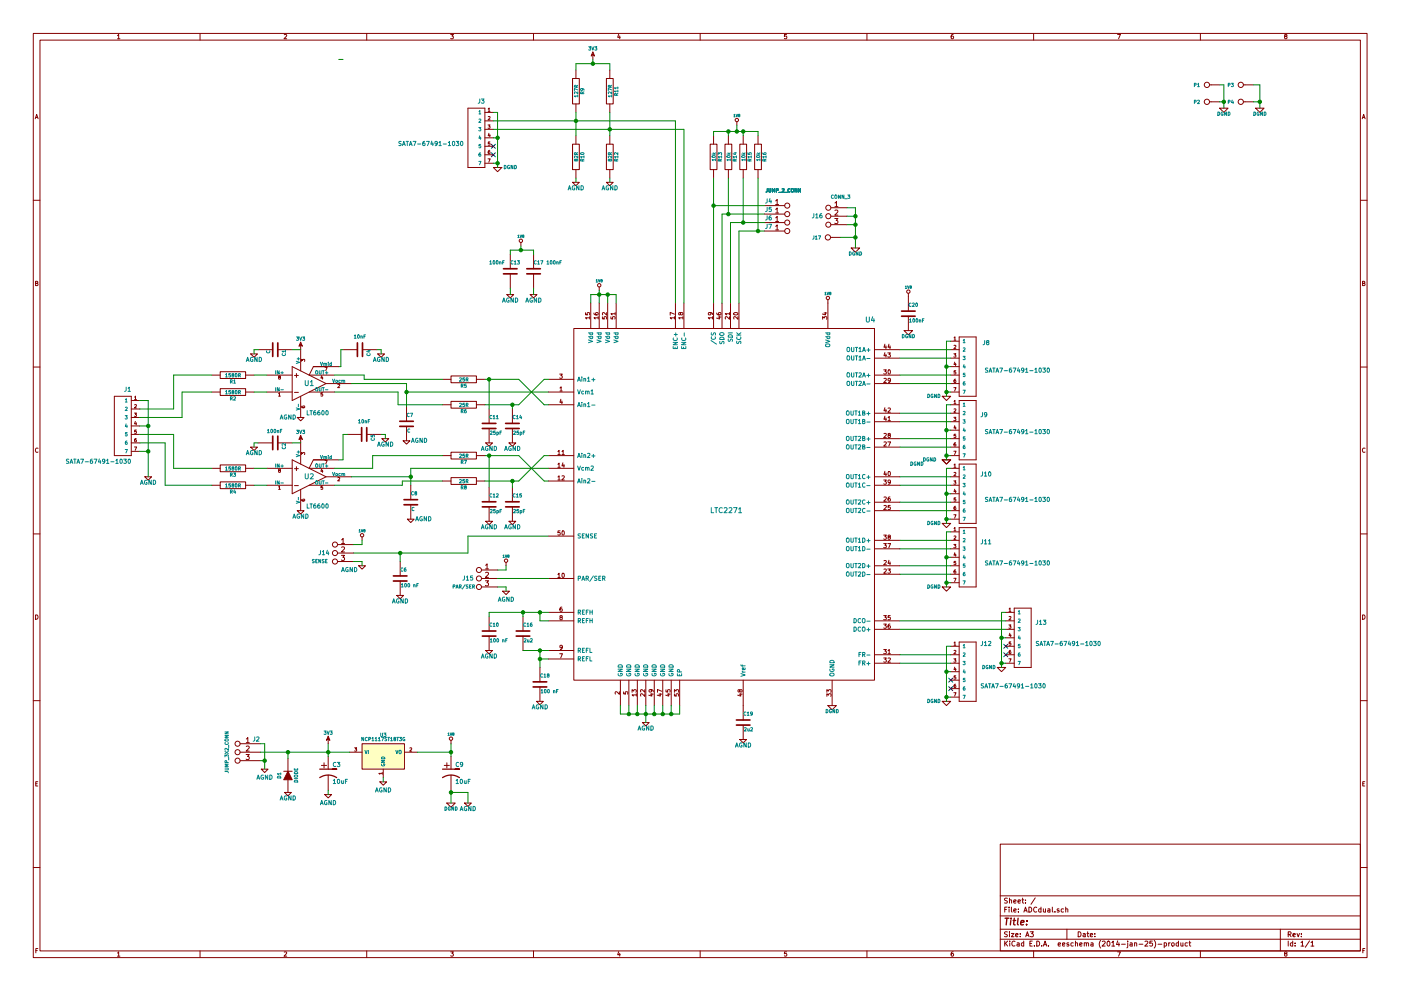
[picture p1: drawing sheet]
EESchema Schematic File Version 2
LIBS:sata7-67491-1030
LIBS:konektory
LIBS:Jumpers
LIBS:OpAmp
LIBS:ADC-DAC
LIBS:adc-dac
LIBS:power
LIBS:device
LIBS:transistors
LIBS:conn
LIBS:linear
LIBS:regul
LIBS:74xx
LIBS:cmos4000
LIBS:memory
LIBS:xilinx
LIBS:special
LIBS:microcontrollers
LIBS:dsp
LIBS:microchip
LIBS:analog_switches
LIBS:motorola
LIBS:texas
LIBS:intel
LIBS:audio
LIBS:interface
LIBS:digital-audio
LIBS:philips
LIBS:display
LIBS:cypress
LIBS:siliconi
LIBS:opto
LIBS:atmel
LIBS:contrib
LIBS:valves
LIBS:ADCdual-cache
EELAYER 24 0
EELAYER END
$Descr A3 16535 11693
encoding utf-8
Sheet 1 1
Title ""
Date ""
Rev ""
Comp ""
Comment1 ""
Comment2 ""
Comment3 ""
Comment4 ""
$EndDescr
$Comp
L LT6600 U1
U 1 1
P 3650 4525
F 0 "U1" H 3650 4525 60  0000 C CNN
F 1 "LT6600" H 3750 4175 50  0000 C CNN
F 2 "SMD_Packages:SO8N" H 3650 4525 60  0001 C CNN
F 3 "" H 3650 4525 60  0000 C CNN
	1    3650 4525
	1    0    0    -1  
$EndComp
$Comp
L LT6600 U2
U 1 1
P 3650 5625
F 0 "U2" H 3650 5625 60  0000 C CNN
F 1 "LT6600" H 3750 5275 50  0000 C CNN
F 2 "SMD_Packages:SO8E" H 3650 5625 60  0001 C CNN
F 3 "" H 3650 5625 60  0000 C CNN
	1    3650 5625
	1    0    0    -1  
$EndComp
$Comp
L AGND #PWR1
U 1 1
P 1750 5625
F 0 "#PWR1" H 1750 5625 40  0001 C CNN
F 1 "AGND" H 1750 5555 50  0000 C CNN
F 2 "" H 1750 5625 60  0000 C CNN
F 3 "" H 1750 5625 60  0000 C CNN
	1    1750 5625
	1    0    0    -1  
$EndComp
$Comp
L AGND #PWR9
U 1 1
P 3550 6025
F 0 "#PWR9" H 3550 6025 40  0001 C CNN
F 1 "AGND" H 3550 5955 50  0000 C CNN
F 2 "" H 3550 6025 60  0000 C CNN
F 3 "" H 3550 6025 60  0000 C CNN
	1    3550 6025
	1    0    0    -1  
$EndComp
$Comp
L AGND #PWR7
U 1 1
P 3550 4925
F 0 "#PWR7" H 3550 4925 40  0001 C CNN
F 1 "AGND" H 3400 4925 50  0000 C CNN
F 2 "" H 3550 4925 60  0000 C CNN
F 3 "" H 3550 4925 60  0000 C CNN
	1    3550 4925
	1    0    0    -1  
$EndComp
$Comp
L AGND #PWR39
U 1 1
P 7625 8525
F 0 "#PWR39" H 7625 8525 40  0001 C CNN
F 1 "AGND" H 7625 8455 50  0000 C CNN
F 2 "" H 7625 8525 60  0000 C CNN
F 3 "" H 7625 8525 60  0000 C CNN
	1    7625 8525
	1    0    0    -1  
$EndComp
$Comp
L 3V3 #PWR8
U 1 1
P 3550 5225
F 0 "#PWR8" H 3550 5325 40  0001 C CNN
F 1 "3V3" H 3550 5350 40  0000 C CNN
F 2 "" H 3550 5225 60  0000 C CNN
F 3 "" H 3550 5225 60  0000 C CNN
	1    3550 5225
	1    0    0    -1  
$EndComp
$Comp
L 3V3 #PWR6
U 1 1
P 3550 4125
F 0 "#PWR6" H 3550 4225 40  0001 C CNN
F 1 "3V3" H 3550 4250 40  0000 C CNN
F 2 "" H 3550 4125 60  0000 C CNN
F 3 "" H 3550 4125 60  0000 C CNN
	1    3550 4125
	1    0    0    -1  
$EndComp
$Comp
L 1V8 #PWR37
U 1 1
P 7075 3425
F 0 "#PWR37" H 7075 3565 20  0001 C CNN
F 1 "1V8" H 7075 3535 30  0000 C CNN
F 2 "" H 7075 3425 60  0000 C CNN
F 3 "" H 7075 3425 60  0000 C CNN
	1    7075 3425
	1    0    0    -1  
$EndComp
$Comp
L 1V8 #PWR42
U 1 1
P 9775 3575
F 0 "#PWR42" H 9775 3715 20  0001 C CNN
F 1 "1V8" H 9775 3685 30  0000 C CNN
F 2 "" H 9775 3575 60  0000 C CNN
F 3 "" H 9775 3575 60  0000 C CNN
	1    9775 3575
	1    0    0    -1  
$EndComp
$Comp
L SATA7-67491-1030 J8
U 1 1
P 11425 4325
F 0 "J8" H 11600 4575 50  0000 L BNN
F 1 "SATA7-67491-1030" H 11625 4250 50  0000 L BNN
F 2 "Kaklik_konektory:SATA-7_THT_VERT" H 11425 4475 50  0001 C CNN
F 3 "" H 11425 4325 60  0000 C CNN
	1    11425 4325
	1    0    0    -1  
$EndComp
$Comp
L DGND #PWR47
U 1 1
P 11175 4675
F 0 "#PWR47" H 11175 4675 40  0001 C CNN
F 1 "DGND" H 11025 4675 40  0000 C CNN
F 2 "" H 11175 4675 60  0000 C CNN
F 3 "" H 11175 4675 60  0000 C CNN
	1    11175 4675
	1    0    0    -1  
$EndComp
$Comp
L SATA7-67491-1030 J9
U 1 1
P 11425 5075
F 0 "J9" H 11575 5225 50  0000 L BNN
F 1 "SATA7-67491-1030" H 11625 5025 50  0000 L BNN
F 2 "Kaklik_konektory:SATA-7_THT_VERT" H 11425 5225 50  0001 C CNN
F 3 "" H 11425 5075 60  0000 C CNN
	1    11425 5075
	1    0    0    -1  
$EndComp
$Comp
L DGND #PWR48
U 1 1
P 11175 5425
F 0 "#PWR48" H 11175 5425 40  0001 C CNN
F 1 "DGND" H 10825 5375 40  0000 C CNN
F 2 "" H 11175 5425 60  0000 C CNN
F 3 "" H 11175 5425 60  0000 C CNN
	1    11175 5425
	1    0    0    -1  
$EndComp
$Comp
L DGND #PWR49
U 1 1
P 11175 5425
F 0 "#PWR49" H 11175 5425 40  0001 C CNN
F 1 "DGND" H 10975 5425 40  0000 C CNN
F 2 "" H 11175 5425 60  0000 C CNN
F 3 "" H 11175 5425 60  0000 C CNN
	1    11175 5425
	1    0    0    -1  
$EndComp
$Comp
L SATA7-67491-1030 J10
U 1 1
P 11425 5825
F 0 "J10" H 11575 6025 50  0000 L BNN
F 1 "SATA7-67491-1030" H 11625 5725 50  0000 L BNN
F 2 "Kaklik_konektory:SATA-7_THT_VERT" H 11425 5975 50  0001 C CNN
F 3 "" H 11425 5825 60  0000 C CNN
	1    11425 5825
	1    0    0    -1  
$EndComp
$Comp
L DGND #PWR50
U 1 1
P 11175 6175
F 0 "#PWR50" H 11175 6175 40  0001 C CNN
F 1 "DGND" H 11025 6175 40  0000 C CNN
F 2 "" H 11175 6175 60  0000 C CNN
F 3 "" H 11175 6175 60  0000 C CNN
	1    11175 6175
	1    0    0    -1  
$EndComp
$Comp
L SATA7-67491-1030 J11
U 1 1
P 11425 6575
F 0 "J11" H 11575 6725 50  0000 L BNN
F 1 "SATA7-67491-1030" H 11625 6475 50  0000 L BNN
F 2 "Kaklik_konektory:SATA-7_THT_VERT" H 11425 6725 50  0001 C CNN
F 3 "" H 11425 6575 60  0000 C CNN
	1    11425 6575
	1    0    0    -1  
$EndComp
$Comp
L DGND #PWR51
U 1 1
P 11175 6925
F 0 "#PWR51" H 11175 6925 40  0001 C CNN
F 1 "DGND" H 11025 6925 40  0000 C CNN
F 2 "" H 11175 6925 60  0000 C CNN
F 3 "" H 11175 6925 60  0000 C CNN
	1    11175 6925
	1    0    0    -1  
$EndComp
$Comp
L SATA7-67491-1030 J3
U 1 1
P 5625 1625
F 0 "J3" H 5525 2025 50  0000 L BNN
F 1 "SATA7-67491-1030" H 5775 1525 50  0000 L BNN
F 2 "Kaklik_konektory:SATA-7_THT_VERT" H 5625 1775 50  0001 C CNN
F 3 "" H 5625 1625 60  0000 C CNN
	1    5625 1625
	-1   0    0    -1  
$EndComp
$Comp
L DGND #PWR24
U 1 1
P 5875 1975
F 0 "#PWR24" H 5875 1975 40  0001 C CNN
F 1 "DGND" H 5725 1975 40  0000 C CNN
F 2 "" H 5875 1975 60  0000 C CNN
F 3 "" H 5875 1975 60  0000 C CNN
	1    5875 1975
	-1   0    0    -1  
$EndComp
NoConn ~ 5825 1825
NoConn ~ 5825 1725
$Comp
L 1V8 #PWR12
U 1 1
P 4275 6375
F 0 "#PWR12" H 4275 6515 20  0001 C CNN
F 1 "1V8" H 4275 6485 30  0000 C CNN
F 2 "" H 4275 6375 60  0000 C CNN
F 3 "" H 4275 6375 60  0000 C CNN
	1    4275 6375
	1    0    0    -1  
$EndComp
$Comp
L 1V8 #PWR27
U 1 1
P 5975 6675
F 0 "#PWR27" H 5975 6815 20  0001 C CNN
F 1 "1V8" H 5975 6785 30  0000 C CNN
F 2 "" H 5975 6675 60  0000 C CNN
F 3 "" H 5975 6675 60  0000 C CNN
	1    5975 6675
	1    0    0    -1  
$EndComp
$Comp
L AGND #PWR28
U 1 1
P 5975 6975
F 0 "#PWR28" H 5975 6975 40  0001 C CNN
F 1 "AGND" H 5975 6875 50  0000 C CNN
F 2 "" H 5975 6975 60  0000 C CNN
F 3 "" H 5975 6975 60  0000 C CNN
	1    5975 6975
	1    0    0    -1  
$EndComp
$Comp
L AGND #PWR13
U 1 1
P 4275 6675
F 0 "#PWR13" H 4275 6675 40  0001 C CNN
F 1 "AGND" H 4125 6625 50  0000 C CNN
F 2 "" H 4275 6675 60  0000 C CNN
F 3 "" H 4275 6675 60  0000 C CNN
	1    4275 6675
	1    0    0    -1  
$EndComp
$Comp
L SATA7-67491-1030 J13
U 1 1
P 12075 7525
F 0 "J13" H 12225 7675 50  0000 L BNN
F 1 "SATA7-67491-1030" H 12225 7425 50  0000 L BNN
F 2 "Kaklik_konektory:SATA-7_THT_VERT" H 12075 7675 50  0001 C CNN
F 3 "" H 12075 7525 60  0000 C CNN
	1    12075 7525
	1    0    0    -1  
$EndComp
$Comp
L DGND #PWR53
U 1 1
P 11825 7875
F 0 "#PWR53" H 11825 7875 40  0001 C CNN
F 1 "DGND" H 11675 7875 40  0000 C CNN
F 2 "" H 11825 7875 60  0000 C CNN
F 3 "" H 11825 7875 60  0000 C CNN
	1    11825 7875
	1    0    0    -1  
$EndComp
NoConn ~ 11875 7625
NoConn ~ 11875 7725
$Comp
L SATA7-67491-1030 J12
U 1 1
P 11425 7925
F 0 "J12" H 11575 8225 50  0000 L BNN
F 1 "SATA7-67491-1030" H 11575 7725 50  0000 L BNN
F 2 "Kaklik_konektory:SATA-7_THT_VERT" H 11425 8075 50  0001 C CNN
F 3 "" H 11425 7925 60  0000 C CNN
	1    11425 7925
	1    0    0    -1  
$EndComp
$Comp
L DGND #PWR52
U 1 1
P 11175 8275
F 0 "#PWR52" H 11175 8275 40  0001 C CNN
F 1 "DGND" H 11025 8275 40  0000 C CNN
F 2 "" H 11175 8275 60  0000 C CNN
F 3 "" H 11175 8275 60  0000 C CNN
	1    11175 8275
	1    0    0    -1  
$EndComp
NoConn ~ 11225 8025
NoConn ~ 11225 8125
$Comp
L C C8
U 1 1
P 4850 5925
F 0 "C8" H 4850 6025 40  0000 L CNN
F 1 "C" H 4856 5840 40  0000 L CNN
F 2 "SMD_Packages:SM0805" H 4888 5775 30  0001 C CNN
F 3 "" H 4850 5925 60  0000 C CNN
	1    4850 5925
	1    0    0    -1  
$EndComp
$Comp
L AGND #PWR19
U 1 1
P 4850 6125
F 0 "#PWR19" H 4850 6125 40  0001 C CNN
F 1 "AGND" H 5000 6125 50  0000 C CNN
F 2 "" H 4850 6125 60  0000 C CNN
F 3 "" H 4850 6125 60  0000 C CNN
	1    4850 6125
	1    0    0    -1  
$EndComp
$Comp
L NCP1117ST18T3G U3
U 1 1
P 4525 8925
F 0 "U3" H 4525 9175 40  0000 C CNN
F 1 "NCP1117ST18T3G" H 4525 9125 40  0000 C CNN
F 2 "SMD_Packages:SOT223" H 4525 8925 60  0001 C CNN
F 3 "" H 4525 8925 60  0000 C CNN
	1    4525 8925
	1    0    0    -1  
$EndComp
$Comp
L AGND #PWR15
U 1 1
P 4525 9225
F 0 "#PWR15" H 4525 9225 40  0001 C CNN
F 1 "AGND" H 4525 9125 50  0000 C CNN
F 2 "" H 4525 9225 60  0000 C CNN
F 3 "" H 4525 9225 60  0000 C CNN
	1    4525 9225
	1    0    0    -1  
$EndComp
$Comp
L 1V8 #PWR20
U 1 1
P 5325 8775
F 0 "#PWR20" H 5325 8915 20  0001 C CNN
F 1 "1V8" H 5325 8885 30  0000 C CNN
F 2 "" H 5325 8775 60  0000 C CNN
F 3 "" H 5325 8775 60  0000 C CNN
	1    5325 8775
	1    0    0    -1  
$EndComp
$Comp
L 3V3 #PWR10
U 1 1
P 3875 8775
F 0 "#PWR10" H 3875 8875 40  0001 C CNN
F 1 "3V3" H 3875 8900 40  0000 C CNN
F 2 "" H 3875 8775 60  0000 C CNN
F 3 "" H 3875 8775 60  0000 C CNN
	1    3875 8775
	1    0    0    -1  
$EndComp
$Comp
L CP1 C9
U 1 1
P 5325 9125
F 0 "C9" H 5375 9225 50  0000 L CNN
F 1 "10uF" H 5375 9025 50  0000 L CNN
F 2 "Capacitors_SMD:c_tant_B" H 5325 9125 60  0001 C CNN
F 3 "" H 5325 9125 60  0000 C CNN
	1    5325 9125
	1    0    0    -1  
$EndComp
$Comp
L CP1 C3
U 1 1
P 3875 9125
F 0 "C3" H 3925 9225 50  0000 L CNN
F 1 "10uF" H 3925 9025 50  0000 L CNN
F 2 "Capacitors_SMD:c_tant_B" H 3875 9125 60  0001 C CNN
F 3 "" H 3875 9125 60  0000 C CNN
	1    3875 9125
	1    0    0    -1  
$EndComp
$Comp
L AGND #PWR11
U 1 1
P 3875 9375
F 0 "#PWR11" H 3875 9375 40  0001 C CNN
F 1 "AGND" H 3875 9275 50  0000 C CNN
F 2 "" H 3875 9375 60  0000 C CNN
F 3 "" H 3875 9375 60  0000 C CNN
	1    3875 9375
	1    0    0    -1  
$EndComp
$Comp
L JUMP_3X2_CONN J2
U 1 1
P 2675 8925
F 0 "J2" H 2325 9125 50  0000 C CNN
F 1 "JUMP_3X2_CONN" V 2675 8975 40  0000 C CNN
F 2 "MLAB_Jumpery:Pin_Header_Straight_2x03" H 2675 8925 60  0001 C CNN
F 3 "" H 2675 8925 60  0000 C CNN
	1    2675 8925
	-1   0    0    -1  
$EndComp
$Comp
L AGND #PWR4
U 1 1
P 3125 9075
F 0 "#PWR4" H 3125 9075 40  0001 C CNN
F 1 "AGND" H 3125 8975 50  0000 C CNN
F 2 "" H 3125 9075 60  0000 C CNN
F 3 "" H 3125 9075 60  0000 C CNN
	1    3125 9075
	1    0    0    -1  
$EndComp
$Comp
L C C16
U 1 1
P 6175 7475
F 0 "C16" H 6175 7575 40  0000 L CNN
F 1 "2u2" H 6181 7390 40  0000 L CNN
F 2 "Kaklik_smd_pouzdra:SM0805" H 6213 7325 30  0001 C CNN
F 3 "" H 6175 7475 60  0000 C CNN
	1    6175 7475
	1    0    0    -1  
$EndComp
$Comp
L C C10
U 1 1
P 5775 7475
F 0 "C10" H 5775 7575 40  0000 L CNN
F 1 "100 nF" H 5781 7390 40  0000 L CNN
F 2 "Kaklik_smd_pouzdra:SM0805" H 5813 7325 30  0001 C CNN
F 3 "" H 5775 7475 60  0000 C CNN
	1    5775 7475
	1    0    0    -1  
$EndComp
$Comp
L C C18
U 1 1
P 6375 8075
F 0 "C18" H 6375 8175 40  0000 L CNN
F 1 "100 nF" H 6381 7990 40  0000 L CNN
F 2 "Kaklik_smd_pouzdra:SM0805" H 6413 7925 30  0001 C CNN
F 3 "" H 6375 8075 60  0000 C CNN
	1    6375 8075
	1    0    0    -1  
$EndComp
$Comp
L AGND #PWR23
U 1 1
P 5775 7675
F 0 "#PWR23" H 5775 7675 40  0001 C CNN
F 1 "AGND" H 5775 7605 50  0000 C CNN
F 2 "" H 5775 7675 60  0000 C CNN
F 3 "" H 5775 7675 60  0000 C CNN
	1    5775 7675
	1    0    0    -1  
$EndComp
$Comp
L AGND #PWR34
U 1 1
P 6375 8275
F 0 "#PWR34" H 6375 8275 40  0001 C CNN
F 1 "AGND" H 6375 8205 50  0000 C CNN
F 2 "" H 6375 8275 60  0000 C CNN
F 3 "" H 6375 8275 60  0000 C CNN
	1    6375 8275
	1    0    0    -1  
$EndComp
$Comp
L C C6
U 1 1
P 4725 6825
F 0 "C6" H 4725 6925 40  0000 L CNN
F 1 "100 nF" H 4731 6740 40  0000 L CNN
F 2 "SMD_Packages:SM0805" H 4763 6675 30  0001 C CNN
F 3 "" H 4725 6825 60  0000 C CNN
	1    4725 6825
	1    0    0    -1  
$EndComp
$Comp
L AGND #PWR17
U 1 1
P 4725 7025
F 0 "#PWR17" H 4725 7025 40  0001 C CNN
F 1 "AGND" H 4725 6955 50  0000 C CNN
F 2 "" H 4725 7025 60  0000 C CNN
F 3 "" H 4725 7025 60  0000 C CNN
	1    4725 7025
	1    0    0    -1  
$EndComp
$Comp
L C C19
U 1 1
P 8775 8525
F 0 "C19" H 8775 8625 40  0000 L CNN
F 1 "2u2" H 8781 8440 40  0000 L CNN
F 2 "Kaklik_smd_pouzdra:SM0805" H 8813 8375 30  0001 C CNN
F 3 "" H 8775 8525 60  0000 C CNN
	1    8775 8525
	1    0    0    -1  
$EndComp
$Comp
L AGND #PWR41
U 1 1
P 8775 8725
F 0 "#PWR41" H 8775 8725 40  0001 C CNN
F 1 "AGND" H 8775 8655 50  0000 C CNN
F 2 "" H 8775 8725 60  0000 C CNN
F 3 "" H 8775 8725 60  0000 C CNN
	1    8775 8725
	1    0    0    -1  
$EndComp
$Comp
L DGND #PWR43
U 1 1
P 9825 8325
F 0 "#PWR43" H 9825 8325 40  0001 C CNN
F 1 "DGND" H 9825 8255 40  0000 C CNN
F 2 "" H 9825 8325 60  0000 C CNN
F 3 "" H 9825 8325 60  0000 C CNN
	1    9825 8325
	1    0    0    -1  
$EndComp
$Comp
L DGND #PWR21
U 1 1
P 5325 9475
F 0 "#PWR21" H 5325 9475 40  0001 C CNN
F 1 "DGND" H 5325 9405 40  0000 C CNN
F 2 "" H 5325 9475 60  0000 C CNN
F 3 "" H 5325 9475 60  0000 C CNN
	1    5325 9475
	1    0    0    -1  
$EndComp
$Comp
L JUMP_2_CONN J4
U 1 1
P 9425 2575
F 0 "J4" H 9075 2775 50  0000 C CNN
F 1 "JUMP_2_CONN" H 9250 2900 40  0000 C CNN
F 2 "MLAB_Jumpery:Pin_Header_Straight_2x01" H 9425 2575 60  0001 C CNN
F 3 "" H 9425 2575 60  0000 C CNN
	1    9425 2575
	1    0    0    -1  
$EndComp
$Comp
L JUMP_2_CONN J5
U 1 1
P 9425 2675
F 0 "J5" H 9075 2875 50  0000 C CNN
F 1 "JUMP_2_CONN" H 9250 3100 40  0000 C CNN
F 2 "MLAB_Jumpery:Pin_Header_Straight_2x01" H 9425 2675 60  0001 C CNN
F 3 "" H 9425 2675 60  0000 C CNN
	1    9425 2675
	1    0    0    -1  
$EndComp
$Comp
L JUMP_2_CONN J6
U 1 1
P 9425 2775
F 0 "J6" H 9075 2975 50  0000 C CNN
F 1 "JUMP_2_CONN" H 9250 3300 40  0000 C CNN
F 2 "MLAB_Jumpery:Pin_Header_Straight_2x01" H 9425 2775 60  0001 C CNN
F 3 "" H 9425 2775 60  0000 C CNN
	1    9425 2775
	1    0    0    -1  
$EndComp
$Comp
L JUMP_2_CONN J7
U 1 1
P 9425 2875
F 0 "J7" H 9075 3075 50  0000 C CNN
F 1 "JUMP_2_CONN" H 9250 3500 40  0000 C CNN
F 2 "MLAB_Jumpery:Pin_Header_Straight_2x01" H 9425 2875 60  0001 C CNN
F 3 "" H 9425 2875 60  0000 C CNN
	1    9425 2875
	1    0    0    -1  
$EndComp
$Comp
L R R1
U 1 1
P 2750 4425
F 0 "R1" V 2830 4425 40  0000 C CNN
F 1 "1580R" V 2757 4426 40  0000 C CNN
F 2 "SMD_Packages:SM0805" V 2680 4425 30  0001 C CNN
F 3 "" H 2750 4425 30  0000 C CNN
	1    2750 4425
	0    1    1    0   
$EndComp
$Comp
L R R2
U 1 1
P 2750 4625
F 0 "R2" V 2830 4625 40  0000 C CNN
F 1 "1580R" V 2757 4626 40  0000 C CNN
F 2 "SMD_Packages:SM0805" V 2680 4625 30  0001 C CNN
F 3 "" H 2750 4625 30  0000 C CNN
	1    2750 4625
	0    1    1    0   
$EndComp
$Comp
L R R3
U 1 1
P 2750 5525
F 0 "R3" V 2830 5525 40  0000 C CNN
F 1 "1580R" V 2757 5526 40  0000 C CNN
F 2 "SMD_Packages:SM0805" V 2680 5525 30  0001 C CNN
F 3 "" H 2750 5525 30  0000 C CNN
	1    2750 5525
	0    1    1    0   
$EndComp
$Comp
L R R4
U 1 1
P 2750 5725
F 0 "R4" V 2830 5725 40  0000 C CNN
F 1 "1580R" V 2757 5726 40  0000 C CNN
F 2 "SMD_Packages:SM0805" V 2680 5725 30  0001 C CNN
F 3 "" H 2750 5725 30  0000 C CNN
	1    2750 5725
	0    1    1    0   
$EndComp
$Comp
L C C2
U 1 1
P 3250 5225
F 0 "C2" H 3250 5325 40  0000 L CNN
F 1 "100nF" V 3115 5125 40  0000 L CNN
F 2 "SMD_Packages:SM0805" H 3288 5075 30  0001 C CNN
F 3 "" H 3250 5225 60  0000 C CNN
	1    3250 5225
	0    1    1    0   
$EndComp
$Comp
L C C1
U 1 1
P 3250 4125
F 0 "C1" H 3250 4225 40  0000 L CNN
F 1 "C" H 3256 4040 40  0000 L CNN
F 2 "SMD_Packages:SM0805" H 3288 3975 30  0001 C CNN
F 3 "" H 3250 4125 60  0000 C CNN
	1    3250 4125
	0    1    1    0   
$EndComp
$Comp
L AGND #PWR3
U 1 1
P 3000 5275
F 0 "#PWR3" H 3000 5275 40  0001 C CNN
F 1 "AGND" H 3000 5205 50  0000 C CNN
F 2 "" H 3000 5275 60  0000 C CNN
F 3 "" H 3000 5275 60  0000 C CNN
	1    3000 5275
	1    0    0    -1  
$EndComp
$Comp
L AGND #PWR2
U 1 1
P 3000 4175
F 0 "#PWR2" H 3000 4175 40  0001 C CNN
F 1 "AGND" H 3000 4105 50  0000 C CNN
F 2 "" H 3000 4175 60  0000 C CNN
F 3 "" H 3000 4175 60  0000 C CNN
	1    3000 4175
	1    0    0    -1  
$EndComp
$Comp
L C C5
U 1 1
P 4300 5125
F 0 "C5" H 4300 5225 40  0000 L CNN
F 1 "10nF" V 4150 5050 40  0000 L CNN
F 2 "SMD_Packages:SM0805" H 4338 4975 30  0001 C CNN
F 3 "" H 4300 5125 60  0000 C CNN
	1    4300 5125
	0    1    1    0   
$EndComp
$Comp
L C C4
U 1 1
P 4250 4125
F 0 "C4" H 4250 4225 40  0000 L CNN
F 1 "10nF" V 4100 4050 40  0000 L CNN
F 2 "SMD_Packages:SM0805" H 4288 3975 30  0001 C CNN
F 3 "" H 4250 4125 60  0000 C CNN
	1    4250 4125
	0    1    1    0   
$EndComp
$Comp
L AGND #PWR16
U 1 1
P 4550 5175
F 0 "#PWR16" H 4550 5175 40  0001 C CNN
F 1 "AGND" H 4550 5105 50  0000 C CNN
F 2 "" H 4550 5175 60  0000 C CNN
F 3 "" H 4550 5175 60  0000 C CNN
	1    4550 5175
	1    0    0    -1  
$EndComp
$Comp
L AGND #PWR14
U 1 1
P 4500 4175
F 0 "#PWR14" H 4500 4175 40  0001 C CNN
F 1 "AGND" H 4500 4105 50  0000 C CNN
F 2 "" H 4500 4175 60  0000 C CNN
F 3 "" H 4500 4175 60  0000 C CNN
	1    4500 4175
	1    0    0    -1  
$EndComp
$Comp
L C C7
U 1 1
P 4800 5000
F 0 "C7" H 4800 5100 40  0000 L CNN
F 1 "C" H 4806 4915 40  0000 L CNN
F 2 "SMD_Packages:SM0805" H 4838 4850 30  0001 C CNN
F 3 "" H 4800 5000 60  0000 C CNN
	1    4800 5000
	1    0    0    -1  
$EndComp
$Comp
L AGND #PWR18
U 1 1
P 4800 5200
F 0 "#PWR18" H 4800 5200 40  0001 C CNN
F 1 "AGND" H 4950 5200 50  0000 C CNN
F 2 "" H 4800 5200 60  0000 C CNN
F 3 "" H 4800 5200 60  0000 C CNN
	1    4800 5200
	1    0    0    -1  
$EndComp
$Comp
L C C13
U 1 1
P 6025 3200
F 0 "C13" H 6025 3300 40  0000 L CNN
F 1 "100nF" H 5775 3300 40  0000 L CNN
F 2 "Kaklik_smd_pouzdra:SM0805" H 6063 3050 30  0001 C CNN
F 3 "" H 6025 3200 60  0000 C CNN
	1    6025 3200
	1    0    0    -1  
$EndComp
$Comp
L C C17
U 1 1
P 6300 3200
F 0 "C17" H 6300 3300 40  0000 L CNN
F 1 "100nF" H 6450 3300 40  0000 L CNN
F 2 "Kaklik_smd_pouzdra:SM0805" H 6338 3050 30  0001 C CNN
F 3 "" H 6300 3200 60  0000 C CNN
	1    6300 3200
	1    0    0    -1  
$EndComp
$Comp
L AGND #PWR33
U 1 1
P 6300 3475
F 0 "#PWR33" H 6300 3475 40  0001 C CNN
F 1 "AGND" H 6300 3405 50  0000 C CNN
F 2 "" H 6300 3475 60  0000 C CNN
F 3 "" H 6300 3475 60  0000 C CNN
	1    6300 3475
	1    0    0    -1  
$EndComp
$Comp
L AGND #PWR29
U 1 1
P 6025 3475
F 0 "#PWR29" H 6025 3475 40  0001 C CNN
F 1 "AGND" H 6025 3405 50  0000 C CNN
F 2 "" H 6025 3475 60  0000 C CNN
F 3 "" H 6025 3475 60  0000 C CNN
	1    6025 3475
	1    0    0    -1  
$EndComp
$Comp
L 1V8 #PWR30
U 1 1
P 6150 2900
F 0 "#PWR30" H 6150 3040 20  0001 C CNN
F 1 "1V8" H 6150 3010 30  0000 C CNN
F 2 "" H 6150 2900 60  0000 C CNN
F 3 "" H 6150 2900 60  0000 C CNN
	1    6150 2900
	1    0    0    -1  
$EndComp
$Comp
L R R10
U 1 1
P 6800 1850
F 0 "R10" V 6880 1850 40  0000 C CNN
F 1 "82R" V 6807 1851 40  0000 C CNN
F 2 "Kaklik_smd_pouzdra:SM0805" V 6730 1850 30  0001 C CNN
F 3 "" H 6800 1850 30  0000 C CNN
	1    6800 1850
	1    0    0    -1  
$EndComp
$Comp
L R R12
U 1 1
P 7200 1850
F 0 "R12" V 7280 1850 40  0000 C CNN
F 1 "82R" V 7207 1851 40  0000 C CNN
F 2 "Kaklik_smd_pouzdra:SM0805" V 7130 1850 30  0001 C CNN
F 3 "" H 7200 1850 30  0000 C CNN
	1    7200 1850
	1    0    0    -1  
$EndComp
$Comp
L R R9
U 1 1
P 6800 1075
F 0 "R9" V 6880 1075 40  0000 C CNN
F 1 "127R" V 6807 1076 40  0000 C CNN
F 2 "Kaklik_smd_pouzdra:SM0805" V 6730 1075 30  0001 C CNN
F 3 "" H 6800 1075 30  0000 C CNN
	1    6800 1075
	1    0    0    -1  
$EndComp
$Comp
L R R11
U 1 1
P 7200 1075
F 0 "R11" V 7280 1075 40  0000 C CNN
F 1 "127R" V 7207 1076 40  0000 C CNN
F 2 "Kaklik_smd_pouzdra:SM0805" V 7130 1075 30  0001 C CNN
F 3 "" H 7200 1075 30  0000 C CNN
	1    7200 1075
	1    0    0    -1  
$EndComp
$Comp
L AGND #PWR22
U 1 1
P 5525 9475
F 0 "#PWR22" H 5525 9475 40  0001 C CNN
F 1 "AGND" H 5525 9405 50  0000 C CNN
F 2 "" H 5525 9475 60  0000 C CNN
F 3 "" H 5525 9475 60  0000 C CNN
	1    5525 9475
	1    0    0    -1  
$EndComp
$Comp
L 3V3 #PWR36
U 1 1
P 7000 700
F 0 "#PWR36" H 7000 800 40  0001 C CNN
F 1 "3V3" H 7000 825 40  0000 C CNN
F 2 "" H 7000 700 60  0000 C CNN
F 3 "" H 7000 700 60  0000 C CNN
	1    7000 700 
	1    0    0    -1  
$EndComp
$Comp
L C C20
U 1 1
P 10725 3700
F 0 "C20" H 10725 3800 40  0000 L CNN
F 1 "100nF" H 10731 3615 40  0000 L CNN
F 2 "Kaklik_smd_pouzdra:SM0805" H 10763 3550 30  0001 C CNN
F 3 "" H 10725 3700 60  0000 C CNN
	1    10725 3700
	1    0    0    -1  
$EndComp
$Comp
L 1V8 #PWR45
U 1 1
P 10725 3500
F 0 "#PWR45" H 10725 3640 20  0001 C CNN
F 1 "1V8" H 10725 3610 30  0000 C CNN
F 2 "" H 10725 3500 60  0000 C CNN
F 3 "" H 10725 3500 60  0000 C CNN
	1    10725 3500
	1    0    0    -1  
$EndComp
$Comp
L DGND #PWR46
U 1 1
P 10725 3900
F 0 "#PWR46" H 10725 3900 40  0001 C CNN
F 1 "DGND" H 10725 3830 40  0000 C CNN
F 2 "" H 10725 3900 60  0000 C CNN
F 3 "" H 10725 3900 60  0000 C CNN
	1    10725 3900
	1    0    0    -1  
$EndComp
$Comp
L R R5
U 1 1
P 5475 4475
F 0 "R5" V 5555 4475 40  0000 C CNN
F 1 "25R" V 5482 4476 40  0000 C CNN
F 2 "Kaklik_smd_pouzdra:SM0805" V 5405 4475 30  0001 C CNN
F 3 "" H 5475 4475 30  0000 C CNN
	1    5475 4475
	0    1    1    0   
$EndComp
$Comp
L R R6
U 1 1
P 5475 4775
F 0 "R6" V 5555 4775 40  0000 C CNN
F 1 "25R" V 5482 4776 40  0000 C CNN
F 2 "Kaklik_smd_pouzdra:SM0805" V 5405 4775 30  0001 C CNN
F 3 "" H 5475 4775 30  0000 C CNN
	1    5475 4775
	0    1    1    0   
$EndComp
$Comp
L C C11
U 1 1
P 5775 5025
F 0 "C11" H 5775 5125 40  0000 L CNN
F 1 "25pF" H 5781 4940 40  0000 L CNN
F 2 "Kaklik_smd_pouzdra:SM0805" H 5813 4875 30  0001 C CNN
F 3 "" H 5775 5025 60  0000 C CNN
	1    5775 5025
	1    0    0    -1  
$EndComp
$Comp
L C C14
U 1 1
P 6050 5025
F 0 "C14" H 6050 5125 40  0000 L CNN
F 1 "25pF" H 6056 4940 40  0000 L CNN
F 2 "Kaklik_smd_pouzdra:SM0805" H 6088 4875 30  0001 C CNN
F 3 "" H 6050 5025 60  0000 C CNN
	1    6050 5025
	1    0    0    -1  
$EndComp
$Comp
L AGND #PWR31
U 1 1
P 6050 5225
F 0 "#PWR31" H 6050 5225 40  0001 C CNN
F 1 "AGND" H 6050 5155 50  0000 C CNN
F 2 "" H 6050 5225 60  0000 C CNN
F 3 "" H 6050 5225 60  0000 C CNN
	1    6050 5225
	1    0    0    -1  
$EndComp
$Comp
L AGND #PWR25
U 1 1
P 5775 5225
F 0 "#PWR25" H 5775 5225 40  0001 C CNN
F 1 "AGND" H 5775 5155 50  0000 C CNN
F 2 "" H 5775 5225 60  0000 C CNN
F 3 "" H 5775 5225 60  0000 C CNN
	1    5775 5225
	1    0    0    -1  
$EndComp
$Comp
L R R7
U 1 1
P 5475 5375
F 0 "R7" V 5555 5375 40  0000 C CNN
F 1 "25R" V 5482 5376 40  0000 C CNN
F 2 "Kaklik_smd_pouzdra:SM0805" V 5405 5375 30  0001 C CNN
F 3 "" H 5475 5375 30  0000 C CNN
	1    5475 5375
	0    1    1    0   
$EndComp
$Comp
L R R8
U 1 1
P 5475 5675
F 0 "R8" V 5555 5675 40  0000 C CNN
F 1 "25R" V 5482 5676 40  0000 C CNN
F 2 "Kaklik_smd_pouzdra:SM0805" V 5405 5675 30  0001 C CNN
F 3 "" H 5475 5675 30  0000 C CNN
	1    5475 5675
	0    1    1    0   
$EndComp
$Comp
L C C12
U 1 1
P 5775 5950
F 0 "C12" H 5775 6050 40  0000 L CNN
F 1 "25pF" H 5781 5865 40  0000 L CNN
F 2 "Kaklik_smd_pouzdra:SM0805" H 5813 5800 30  0001 C CNN
F 3 "" H 5775 5950 60  0000 C CNN
	1    5775 5950
	1    0    0    -1  
$EndComp
$Comp
L C C15
U 1 1
P 6050 5950
F 0 "C15" H 6050 6050 40  0000 L CNN
F 1 "25pF" H 6056 5865 40  0000 L CNN
F 2 "Kaklik_smd_pouzdra:SM0805" H 6088 5800 30  0001 C CNN
F 3 "" H 6050 5950 60  0000 C CNN
	1    6050 5950
	1    0    0    -1  
$EndComp
$Comp
L AGND #PWR32
U 1 1
P 6050 6150
F 0 "#PWR32" H 6050 6150 40  0001 C CNN
F 1 "AGND" H 6050 6080 50  0000 C CNN
F 2 "" H 6050 6150 60  0000 C CNN
F 3 "" H 6050 6150 60  0000 C CNN
	1    6050 6150
	1    0    0    -1  
$EndComp
$Comp
L AGND #PWR26
U 1 1
P 5775 6150
F 0 "#PWR26" H 5775 6150 40  0001 C CNN
F 1 "AGND" H 5775 6080 50  0000 C CNN
F 2 "" H 5775 6150 60  0000 C CNN
F 3 "" H 5775 6150 60  0000 C CNN
	1    5775 6150
	1    0    0    -1  
$EndComp
$Comp
L LTC2271 U4
U 1 1
P 8575 5825
F 0 "U4" H 10275 7875 60  0000 C CNN
F 1 "LTC2271" H 8575 5625 60  0000 C CNN
F 2 "" H 8575 5825 60  0000 C CNN
F 3 "" H 8575 5825 60  0000 C CNN
	1    8575 5825
	1    0    0    -1  
$EndComp
$Comp
L AGND #PWR35
U 1 1
P 6800 2150
F 0 "#PWR35" H 6800 2150 40  0001 C CNN
F 1 "AGND" H 6800 2080 50  0000 C CNN
F 2 "" H 6800 2150 60  0000 C CNN
F 3 "" H 6800 2150 60  0000 C CNN
	1    6800 2150
	1    0    0    -1  
$EndComp
$Comp
L AGND #PWR38
U 1 1
P 7200 2150
F 0 "#PWR38" H 7200 2150 40  0001 C CNN
F 1 "AGND" H 7200 2080 50  0000 C CNN
F 2 "" H 7200 2150 60  0000 C CNN
F 3 "" H 7200 2150 60  0000 C CNN
	1    7200 2150
	1    0    0    -1  
$EndComp
$Comp
L CONN_1 P1
U 1 1
P 14250 1000
F 0 "P1" H 14330 1000 40  0000 L CNN
F 1 "CONN_1" H 14250 1055 30  0001 C CNN
F 2 "" H 14250 1000 60  0000 C CNN
F 3 "" H 14250 1000 60  0000 C CNN
	1    14250 1000
	-1   0    0    1   
$EndComp
$Comp
L CONN_1 P2
U 1 1
P 14250 1200
F 0 "P2" H 14330 1200 40  0000 L CNN
F 1 "CONN_1" H 14250 1255 30  0001 C CNN
F 2 "" H 14250 1200 60  0000 C CNN
F 3 "" H 14250 1200 60  0000 C CNN
	1    14250 1200
	-1   0    0    1   
$EndComp
$Comp
L CONN_1 P3
U 1 1
P 14650 1000
F 0 "P3" H 14730 1000 40  0000 L CNN
F 1 "CONN_1" H 14650 1055 30  0001 C CNN
F 2 "" H 14650 1000 60  0000 C CNN
F 3 "" H 14650 1000 60  0000 C CNN
	1    14650 1000
	-1   0    0    1   
$EndComp
$Comp
L CONN_1 P4
U 1 1
P 14650 1200
F 0 "P4" H 14730 1200 40  0000 L CNN
F 1 "CONN_1" H 14650 1255 30  0001 C CNN
F 2 "" H 14650 1200 60  0000 C CNN
F 3 "" H 14650 1200 60  0000 C CNN
	1    14650 1200
	-1   0    0    1   
$EndComp
$Comp
L DGND #PWR54
U 1 1
P 14450 1275
F 0 "#PWR54" H 14450 1275 40  0001 C CNN
F 1 "DGND" H 14450 1205 40  0000 C CNN
F 2 "" H 14450 1275 60  0000 C CNN
F 3 "" H 14450 1275 60  0000 C CNN
	1    14450 1275
	1    0    0    -1  
$EndComp
$Comp
L DGND #PWR55
U 1 1
P 14875 1275
F 0 "#PWR55" H 14875 1275 40  0001 C CNN
F 1 "DGND" H 14875 1205 40  0000 C CNN
F 2 "" H 14875 1275 60  0000 C CNN
F 3 "" H 14875 1275 60  0000 C CNN
	1    14875 1275
	1    0    0    -1  
$EndComp
$Comp
L DIODE D1
U 1 1
P 3400 9150
F 0 "D1" H 3400 9250 40  0000 C CNN
F 1 "DIODE" H 3400 9050 40  0000 C CNN
F 2 "SMD_Packages:DO-214AC(SMA)" H 3400 9150 60  0001 C CNN
F 3 "" H 3400 9150 60  0000 C CNN
	1    3400 9150
	0    -1   -1   0   
$EndComp
$Comp
L AGND #PWR5
U 1 1
P 3400 9350
F 0 "#PWR5" H 3400 9350 40  0001 C CNN
F 1 "AGND" H 3400 9280 50  0000 C CNN
F 2 "" H 3400 9350 60  0000 C CNN
F 3 "" H 3400 9350 60  0000 C CNN
	1    3400 9350
	1    0    0    -1  
$EndComp
$Comp
L CONN_3 J14
U 1 1
P 3825 6525
F 0 "J14" H 3825 6525 50  0000 C CNN
F 1 "SENSE" H 3875 6425 40  0000 C CNN
F 2 "" H 3825 6525 60  0000 C CNN
F 3 "" H 3825 6525 60  0000 C CNN
	1    3825 6525
	-1   0    0    -1  
$EndComp
$Comp
L CONN_3 J15
U 1 1
P 5525 6825
F 0 "J15" H 5525 6825 50  0000 C CNN
F 1 "PAR/SER" H 5575 6725 40  0000 C CNN
F 2 "" H 5525 6825 60  0000 C CNN
F 3 "" H 5525 6825 60  0000 C CNN
	1    5525 6825
	-1   0    0    -1  
$EndComp
$Comp
L R R13
U 1 1
P 8425 1850
F 0 "R13" V 8505 1850 40  0000 C CNN
F 1 "10k" V 8432 1851 40  0000 C CNN
F 2 "" V 8355 1850 30  0000 C CNN
F 3 "" H 8425 1850 30  0000 C CNN
	1    8425 1850
	1    0    0    -1  
$EndComp
$Comp
L R R14
U 1 1
P 8600 1850
F 0 "R14" V 8680 1850 40  0000 C CNN
F 1 "10k" V 8607 1851 40  0000 C CNN
F 2 "" V 8530 1850 30  0000 C CNN
F 3 "" H 8600 1850 30  0000 C CNN
	1    8600 1850
	1    0    0    -1  
$EndComp
$Comp
L R R15
U 1 1
P 8775 1850
F 0 "R15" V 8855 1850 40  0000 C CNN
F 1 "10k" V 8782 1851 40  0000 C CNN
F 2 "" V 8705 1850 30  0000 C CNN
F 3 "" H 8775 1850 30  0000 C CNN
	1    8775 1850
	1    0    0    -1  
$EndComp
$Comp
L R R16
U 1 1
P 8950 1850
F 0 "R16" V 9030 1850 40  0000 C CNN
F 1 "10k" V 8957 1851 40  0000 C CNN
F 2 "" V 8880 1850 30  0000 C CNN
F 3 "" H 8950 1850 30  0000 C CNN
	1    8950 1850
	1    0    0    -1  
$EndComp
$Comp
L 1V8 #PWR40
U 1 1
P 8700 1475
F 0 "#PWR40" H 8700 1615 20  0001 C CNN
F 1 "1V8" H 8700 1585 30  0000 C CNN
F 2 "" H 8700 1475 60  0000 C CNN
F 3 "" H 8700 1475 60  0000 C CNN
	1    8700 1475
	1    0    0    -1  
$EndComp
$Comp
L CONN_3 J16
U 1 1
P 9650 2550
F 0 "J16" H 9650 2550 50  0000 C CNN
F 1 "CONN_3" H 9375 2775 40  0000 C CNN
F 2 "" H 9650 2550 60  0000 C CNN
F 3 "" H 9650 2550 60  0000 C CNN
	1    9650 2550
	-1   0    0    -1  
$EndComp
$Comp
L CONN_1 J17
U 1 1
P 9775 2800
F 0 "J17" H 9855 2800 40  0000 L CNN
F 1 "CONN_1" H 9775 2855 30  0001 C CNN
F 2 "" H 9775 2800 60  0000 C CNN
F 3 "" H 9775 2800 60  0000 C CNN
	1    9775 2800
	-1   0    0    1   
$EndComp
$Comp
L DGND #PWR44
U 1 1
P 10100 2925
F 0 "#PWR44" H 10100 2925 40  0001 C CNN
F 1 "DGND" H 10100 2855 40  0000 C CNN
F 2 "" H 10100 2925 60  0000 C CNN
F 3 "" H 10100 2925 60  0000 C CNN
	1    10100 2925
	1    0    0    -1  
$EndComp
$Comp
L SATA7-67491-1030 J1
U 1 1
P 1450 5025
F 0 "J1" H 1350 5425 50  0000 L BNN
F 1 "SATA7-67491-1030" H 1350 4575 50  0000 L BNN
F 2 "Kaklik_konektory:SATA-7_THT_VERT" H 1450 5175 50  0001 C CNN
F 3 "" H 1450 5025 60  0000 C CNN
	1    1450 5025
	-1   0    0    -1  
$EndComp
Wire Wire Line
	3950 5525 4400 5525
Wire Wire Line
	3950 5725 4750 5725
Wire Wire Line
	4150 5625 4850 5625
Wire Wire Line
	4850 5525 4850 5725
Wire Wire Line
	1650 4725 1750 4725
Wire Wire Line
	1750 4725 1750 5625
Wire Wire Line
	1650 5325 1750 5325
Connection ~ 1750 5325
Wire Wire Line
	1650 5025 1750 5025
Connection ~ 1750 5025
Wire Wire Line
	1650 4825 2050 4825
Wire Wire Line
	2050 4825 2050 4425
Wire Wire Line
	2050 4425 2500 4425
Wire Wire Line
	2150 4625 2500 4625
Wire Wire Line
	2150 4625 2150 4925
Wire Wire Line
	2150 4925 1650 4925
Wire Wire Line
	1650 5125 2050 5125
Wire Wire Line
	2050 5125 2050 5525
Wire Wire Line
	2050 5525 2500 5525
Wire Wire Line
	1650 5225 1950 5225
Wire Wire Line
	1950 5225 1950 5725
Wire Wire Line
	1950 5725 2500 5725
Wire Wire Line
	3950 4425 4300 4425
Wire Wire Line
	4300 4425 4300 4475
Wire Wire Line
	4300 4475 5225 4475
Wire Wire Line
	3950 4625 4700 4625
Wire Wire Line
	7325 8325 7325 8425
Wire Wire Line
	7325 8425 8025 8425
Wire Wire Line
	8025 8425 8025 8325
Wire Wire Line
	7925 8325 7925 8425
Connection ~ 7925 8425
Wire Wire Line
	7825 8325 7825 8425
Connection ~ 7825 8425
Wire Wire Line
	7725 8325 7725 8425
Connection ~ 7725 8425
Wire Wire Line
	7625 8325 7625 8525
Connection ~ 7625 8425
Wire Wire Line
	7525 8325 7525 8425
Connection ~ 7525 8425
Wire Wire Line
	7425 8325 7425 8425
Connection ~ 7425 8425
Wire Wire Line
	11225 4025 11175 4025
Wire Wire Line
	11175 4025 11175 4675
Wire Wire Line
	11225 4325 11175 4325
Connection ~ 11175 4325
Wire Wire Line
	11225 4625 11175 4625
Connection ~ 11175 4625
Wire Wire Line
	10625 4125 11225 4125
Wire Wire Line
	10625 4225 11225 4225
Wire Wire Line
	10625 4425 11225 4425
Wire Wire Line
	10625 4525 11225 4525
Wire Wire Line
	7075 3425 7075 3575
Wire Wire Line
	6975 3475 7275 3475
Wire Wire Line
	7275 3475 7275 3575
Wire Wire Line
	6975 3475 6975 3575
Connection ~ 7075 3475
Wire Wire Line
	7175 3575 7175 3475
Connection ~ 7175 3475
Wire Wire Line
	11225 4775 11175 4775
Wire Wire Line
	11175 4775 11175 5425
Wire Wire Line
	11225 5075 11175 5075
Connection ~ 11175 5075
Wire Wire Line
	11225 5375 11175 5375
Connection ~ 11175 5375
Wire Wire Line
	10625 4875 11225 4875
Wire Wire Line
	10625 4975 11225 4975
Wire Wire Line
	10625 5175 11225 5175
Wire Wire Line
	10625 5275 11225 5275
Wire Wire Line
	11225 5525 11175 5525
Wire Wire Line
	11175 5525 11175 6175
Wire Wire Line
	11225 5825 11175 5825
Connection ~ 11175 5825
Wire Wire Line
	11225 6125 11175 6125
Connection ~ 11175 6125
Wire Wire Line
	10625 5625 11225 5625
Wire Wire Line
	10625 5725 11225 5725
Wire Wire Line
	10625 5925 11225 5925
Wire Wire Line
	10625 6025 11225 6025
Wire Wire Line
	11225 6275 11175 6275
Wire Wire Line
	11175 6275 11175 6925
Wire Wire Line
	11225 6575 11175 6575
Connection ~ 11175 6575
Wire Wire Line
	11225 6875 11175 6875
Connection ~ 11175 6875
Wire Wire Line
	10625 6375 11225 6375
Wire Wire Line
	10625 6475 11225 6475
Wire Wire Line
	10625 6675 11225 6675
Wire Wire Line
	10625 6775 11225 6775
Wire Wire Line
	4000 700  4050 700 
Wire Wire Line
	5875 1325 5875 1975
Wire Wire Line
	5825 1625 5875 1625
Connection ~ 5875 1625
Wire Wire Line
	5825 1925 5875 1925
Connection ~ 5875 1925
Wire Wire Line
	5825 1425 7975 1425
Wire Wire Line
	5825 1525 8075 1525
Wire Wire Line
	8075 1525 8075 3575
Wire Wire Line
	7975 1425 7975 3575
Wire Wire Line
	4275 6425 4175 6425
Wire Wire Line
	5975 6675 5975 6725
Wire Wire Line
	5975 6725 5875 6725
Wire Wire Line
	5975 6975 5975 6925
Wire Wire Line
	5975 6925 5875 6925
Wire Wire Line
	4275 6675 4275 6625
Wire Wire Line
	4275 6625 4175 6625
Wire Wire Line
	11875 7225 11825 7225
Wire Wire Line
	11825 7225 11825 7875
Wire Wire Line
	11875 7525 11825 7525
Connection ~ 11825 7525
Wire Wire Line
	11875 7825 11825 7825
Connection ~ 11825 7825
Wire Wire Line
	10625 7325 11875 7325
Wire Wire Line
	10625 7425 11875 7425
Wire Wire Line
	11225 7625 11175 7625
Wire Wire Line
	11175 7625 11175 8275
Wire Wire Line
	11225 7925 11175 7925
Connection ~ 11175 7925
Wire Wire Line
	11225 8225 11175 8225
Connection ~ 11175 8225
Wire Wire Line
	10625 7725 11225 7725
Wire Wire Line
	10625 7825 11225 7825
Wire Wire Line
	4175 6525 5525 6525
Wire Wire Line
	5875 6825 6475 6825
Wire Wire Line
	4525 9225 4525 9175
Wire Wire Line
	3875 8775 3875 8925
Wire Wire Line
	3075 8875 4125 8875
Wire Wire Line
	5325 8775 5325 8925
Wire Wire Line
	5325 8875 4925 8875
Wire Wire Line
	3875 9375 3875 9325
Wire Wire Line
	5325 9325 5325 9475
Connection ~ 5325 8875
Connection ~ 3875 8875
Wire Wire Line
	3125 8775 3125 9075
Wire Wire Line
	3075 8775 3125 8775
Wire Wire Line
	3075 8975 3125 8975
Connection ~ 3125 8975
Connection ~ 4850 5625
Wire Wire Line
	4750 5725 4750 5675
Wire Wire Line
	4750 5675 5225 5675
Wire Wire Line
	4150 4525 4800 4525
Wire Wire Line
	4800 4525 4800 4800
Wire Wire Line
	4800 4625 6475 4625
Wire Wire Line
	4700 4625 4700 4775
Wire Wire Line
	4700 4775 5225 4775
Wire Wire Line
	4275 6425 4275 6375
Wire Wire Line
	5525 6325 6475 6325
Wire Wire Line
	5775 7275 5775 7225
Wire Wire Line
	5775 7225 6475 7225
Wire Wire Line
	6175 7275 6175 7225
Connection ~ 6175 7225
Wire Wire Line
	6475 7325 6375 7325
Wire Wire Line
	6375 7325 6375 7225
Connection ~ 6375 7225
Wire Wire Line
	6475 7675 6175 7675
Wire Wire Line
	6475 7775 6375 7775
Wire Wire Line
	6375 7675 6375 7875
Connection ~ 6375 7675
Connection ~ 6375 7775
Wire Wire Line
	5525 6525 5525 6325
Wire Wire Line
	4725 6625 4725 6525
Connection ~ 4725 6525
Wire Wire Line
	8425 2425 9025 2425
Wire Wire Line
	8425 2100 8425 3575
Wire Wire Line
	8525 2525 9025 2525
Wire Wire Line
	8525 2525 8525 3575
Wire Wire Line
	8625 2625 9025 2625
Wire Wire Line
	8625 2625 8625 3575
Wire Wire Line
	8725 2725 9025 2725
Wire Wire Line
	8725 2725 8725 3575
Wire Wire Line
	3000 5725 3150 5725
Wire Wire Line
	3150 5525 3000 5525
Wire Wire Line
	3000 4625 3150 4625
Wire Wire Line
	3150 4425 3000 4425
Wire Wire Line
	3000 4175 3000 4125
Wire Wire Line
	3000 4125 3050 4125
Wire Wire Line
	3450 4125 3550 4125
Wire Wire Line
	3550 5225 3450 5225
Wire Wire Line
	3050 5225 3000 5225
Wire Wire Line
	3000 5225 3000 5275
Wire Wire Line
	4400 5375 5225 5375
Wire Wire Line
	4400 5525 4400 5375
Wire Wire Line
	4000 5425 4050 5425
Wire Wire Line
	4050 5425 4050 5125
Wire Wire Line
	4050 5125 4100 5125
Wire Wire Line
	4000 4325 4025 4325
Wire Wire Line
	4025 4325 4025 4125
Wire Wire Line
	4025 4125 4050 4125
Wire Wire Line
	4500 5125 4550 5125
Wire Wire Line
	4550 5125 4550 5175
Wire Wire Line
	4450 4125 4500 4125
Wire Wire Line
	4500 4125 4500 4175
Connection ~ 4800 4625
Wire Wire Line
	6025 3400 6025 3475
Wire Wire Line
	6300 3400 6300 3475
Wire Wire Line
	6025 3000 6025 2950
Wire Wire Line
	6025 2950 6300 2950
Wire Wire Line
	6300 2950 6300 3000
Wire Wire Line
	6150 2900 6150 2950
Connection ~ 6150 2950
Wire Wire Line
	5325 9350 5525 9350
Wire Wire Line
	5525 9350 5525 9475
Connection ~ 5325 9350
Wire Wire Line
	6800 2150 6800 2100
Wire Wire Line
	7200 2150 7200 2100
Wire Wire Line
	6800 1325 6800 1600
Connection ~ 6800 1425
Wire Wire Line
	7200 1325 7200 1600
Connection ~ 7200 1525
Wire Wire Line
	7000 700  7000 750 
Wire Wire Line
	6800 750  7200 750 
Wire Wire Line
	6800 750  6800 825 
Wire Wire Line
	7200 750  7200 825 
Connection ~ 7000 750 
Wire Wire Line
	4850 5525 6475 5525
Wire Wire Line
	14400 1000 14450 1000
Wire Wire Line
	14450 1000 14450 1275
Wire Wire Line
	14400 1200 14450 1200
Connection ~ 14450 1200
Wire Wire Line
	14800 1200 14875 1200
Wire Wire Line
	14875 1000 14875 1275
Wire Wire Line
	14800 1000 14875 1000
Connection ~ 14875 1200
Wire Wire Line
	5875 1325 5825 1325
Wire Wire Line
	3400 8950 3400 8875
Connection ~ 3400 8875
Connection ~ 8425 2425
Wire Wire Line
	8600 2100 8600 2525
Connection ~ 8600 2525
Wire Wire Line
	8775 2100 8775 2625
Connection ~ 8775 2625
Wire Wire Line
	8950 2725 8950 2100
Connection ~ 8950 2725
Wire Wire Line
	8425 1600 8425 1550
Wire Wire Line
	8425 1550 8950 1550
Wire Wire Line
	8950 1550 8950 1600
Wire Wire Line
	8700 1475 8700 1550
Connection ~ 8700 1550
Wire Wire Line
	8600 1600 8600 1550
Connection ~ 8600 1550
Wire Wire Line
	8775 1550 8775 1600
Connection ~ 8775 1550
Wire Wire Line
	9925 2800 10100 2800
Wire Wire Line
	10100 2450 10100 2925
Wire Wire Line
	10000 2450 10100 2450
Connection ~ 10100 2800
Wire Wire Line
	10000 2550 10100 2550
Connection ~ 10100 2550
Wire Wire Line
	10000 2650 10100 2650
Connection ~ 10100 2650
Wire Wire Line
	6475 4475 6425 4475
Wire Wire Line
	6425 4475 6125 4775
Wire Wire Line
	6125 4775 5725 4775
Wire Wire Line
	5725 4475 6125 4475
Wire Wire Line
	6125 4475 6425 4775
Wire Wire Line
	6425 4775 6475 4775
Wire Wire Line
	5725 5375 6125 5375
Wire Wire Line
	6125 5375 6425 5675
Wire Wire Line
	6425 5675 6475 5675
Wire Wire Line
	6475 5375 6425 5375
Wire Wire Line
	6425 5375 6125 5675
Wire Wire Line
	6125 5675 5725 5675
Wire Wire Line
	5775 5750 5775 5375
Connection ~ 5775 5375
Wire Wire Line
	6050 5750 6050 5675
Connection ~ 6050 5675
Wire Wire Line
	5775 4825 5775 4475
Connection ~ 5775 4475
Wire Wire Line
	6050 4825 6050 4775
Connection ~ 6050 4775
$EndSCHEMATC
